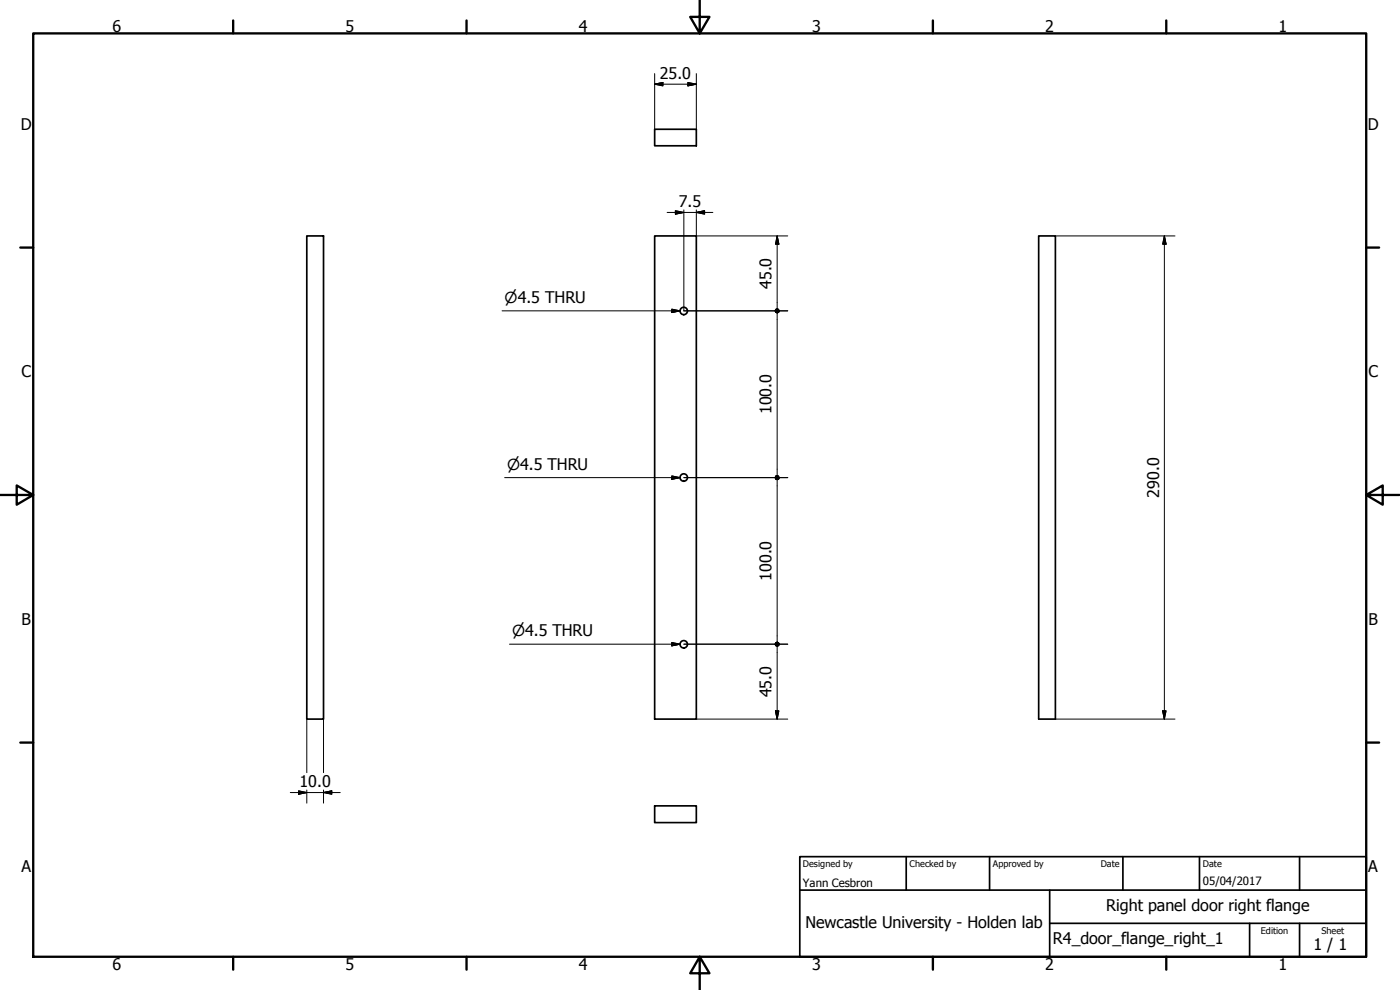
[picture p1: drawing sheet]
<svg xmlns="http://www.w3.org/2000/svg" width="420mm" height="297mm" viewBox="0 0 420 297" stroke-linecap="round" stroke-linejoin="round" font-family="sans-serif">
<!-- layer: Visible (ISO) -->
<g fill="none" stroke="#000" stroke-width=".51">
<path d="M196.5 38.8h12.5v4.9h-12.5zM92.1 70.8h5v145h-5zM196.5 70.8h12.5v145h-12.5zM311.7 70.8h5v145h-5zM196.5 241.8h12.5v5h-12.5z"/>
<circle cx="205.2" cy="93.3" r="1.11"/>
<circle cx="205.2" cy="143.3" r="1.11"/>
<circle cx="205.2" cy="193.3" r="1.11"/>
</g>
<!-- layer: Border (ISO) -->
<g fill="none" stroke="#000" stroke-width=".7">
<path d="M10 10h400v277.1h-400zM70 6.1v3.9M140 6.1v3.9M210 0v10l-2.9-4.9h5.8l-2.9 4.9M280 6.1v3.9M350 6.1v3.9M6.1 74.3h3.9M410 74.3h3.9M0 148.5h10l-5-2.8v5.7l5-2.9M410 148.5l5 2.9v-5.7l-5 2.8h10M6.1 222.8h3.9M410 222.8h3.9"/>
<path d="M70 287.1v3.8M140 287.1v3.8M210 287.1l2.9 4.9h-5.8l2.9-4.9v9.9M280 287.1v3.8M350 287.1v3.8"/>
</g>
<!-- layer: Title (ISO) -->
<path d="M240 257h170v30.1h-170zM272 257v10.1M297 257v10.1M337 257v10.1M360 257v10.1M390 257v10.1M240 267.1h170M315 277h95M315 267.1v20M375 277v10.1M390 277v10.1" fill="none" stroke="#000" stroke-width=".51"/>
<!-- layer: Dimension (ISO) -->
<g fill="none" stroke="#000" stroke-width=".3">
<path d="M196.5 25.3l2.4-.5v1zM196.5 25.3h12.5M196.5 22.1v16.7M206.4 24.8l2.6 .5-2.6 .5zM209 22.1v16.7M200.2 63.7h13.7M202.7 63.2l2.5 .5-2.5 .5zM205.2 63v30.3h31.2M209 63.7l2.5-.5v1zM209 63v7.8h27.4M233.2 70.8l.5 2.5h-1zM233.2 70.8v21.8"/>
<path d="M316.7 70.8h35.9M349.4 70.8l.5 2.5h-1zM349.4 70.8v145M233.2 93.9v48.8M205.2 143.3h31.2M233.2 143.9v48.7M205.2 193.3h31.2M233.2 193.9v21.9M92.1 215.8v16M97.1 215.8v16M209 215.8h27.4M232.7 213.3h1l-.5 2.5z"/>
<path d="M316.7 215.8h35.9M348.9 213.3h1l-.5 2.5zM87.1 237.8h15M89.6 237.3l2.5 .5-2.5 .5zM92.1 237v4M97.1 237.8l2.5-.5v1zM97.1 237v4"/>
</g>
<g fill="#000" stroke="#000" stroke-width=".3">
<path d="M196.5 25.3l2.4-.5zM196.5 25.3l2.4-.5v1zM206.4 25.8l2.6-.5zM206.4 24.8l2.6 .5-2.6 .5zM202.7 64.2l2.5-.5zM202.7 63.2l2.5 .5-2.5 .5zM209 63.7l2.5-.5zM209 63.7l2.5-.5v1zM233.2 70.8l.5 2.5zM233.2 70.8l.5 2.5h-1zM349.4 70.8l.5 2.5zM349.4 70.8l.5 2.5h-1z"/>
<path d="M233.2 92.6l.5 .2 .1 .5zM232.8 92.8l.4-.2 .6 .7zM232.8 92.8l1 .5h-1.2zM232.6 93.3h1.2l-1 .4zM232.8 93.7l1-.4-.6 .6zM233.8 93.3l-.1 .4-.5 .2zM233.8 93.3l-.1 .4zM233.2 142.7l.5 .2 .1 .4zM232.8 142.9l.4-.2 .6 .6zM232.8 142.9l1 .4h-1.2zM232.6 143.3h1.2l-1 .4zM232.8 143.7l1-.4-.6 .6z"/>
<path d="M233.8 143.3l-.1 .4-.5 .2zM233.8 143.3l-.1 .4zM233.2 192.6l.5 .2 .1 .5zM232.8 192.8l.4-.2 .6 .7zM232.8 192.8l1 .5h-1.2zM232.6 193.3h1.2l-1 .4zM232.8 193.7l1-.4-.6 .6zM233.8 193.3l-.1 .4-.5 .2zM233.8 193.3l-.1 .4zM232.7 213.3l.5 2.5zM232.7 213.3h1l-.5 2.5zM348.9 213.3l.5 2.5z"/>
<path d="M348.9 213.3h1l-.5 2.5zM89.6 238.3l2.5-.5zM89.6 237.3l2.5 .5-2.5 .5zM97.1 237.8l2.5-.5zM97.1 237.8l2.5-.5v1z"/>
</g>
<!-- layer: Symbol (ISO) -->
<path d="M150.7 93.3h53.4M201.6 92.8l2.5 .5-2.5 .5zM151.4 143.3h52.7M201.6 142.8l2.5 .5-2.5 .5zM152.9 193.3h51.2M201.6 192.8l2.5 .5-2.5 .5z" fill="none" stroke="#000" stroke-width=".3"/>
<path d="M201.6 93.8l2.5-.5zM201.6 92.8l2.5 .5-2.5 .5zM201.6 143.8l2.5-.5zM201.6 142.8l2.5 .5-2.5 .5zM201.6 193.8l2.5-.5zM201.6 192.8l2.5 .5-2.5 .5z" fill="#000" stroke="#000" stroke-width=".3"/>
<g font-size="4.8">
<text x="33.7" y="9.6">6</text>
<text x="103.7" y="9.6">5</text>
<text x="173.7" y="9.6">4</text>
<text x="243.7" y="9.6">3</text>
<text x="313.7" y="9.6">2</text>
<text x="383.7" y="9.6">1</text>
<text x="198.1" y="23.7">25.0</text>
<text x="6.2" y="38.9">D</text>
<text x="410.5" y="38.9">D</text>
<text x="203.7" y="62.2">7.5</text>
<text x="231.6" y="86.7" transform="rotate(-90 231.6 86.7)">45.0</text>
<text x="6.4" y="113.1">C</text>
<text x="410.7" y="113.1">C</text>
<text x="231.6" y="124.3" transform="rotate(-90 231.6 124.3)">100.0</text>
<text x="347.9" y="149.3" transform="rotate(-90 347.9 149.3)">290.0</text>
<text x="231.6" y="174.2" transform="rotate(-90 231.6 174.2)">100.0</text>
<text x="6.4" y="187.4">B</text>
<text x="410.7" y="187.4">B</text>
<text x="231.6" y="209.2" transform="rotate(-90 231.6 209.2)">45.0</text>
<text x="89.9" y="236.2">10.0</text>
<text x="6.4" y="261.7">A</text>
<text x="410.7" y="261.7">A</text>
<text x="332" y="273.4">Right panel door right flange</text>
<text x="241.7" y="278.4">Newcastle University - Holden lab</text>
<text x="316" y="283.4">R4_door_flange_right_1</text>
<text x="394.2" y="285">1 / 1</text>
<text x="33.7" y="290.9">6</text>
<text x="103.7" y="290.9">5</text>
<text x="173.7" y="290.9">4</text>
<text x="243.7" y="290.9">3</text>
<text x="313.7" y="290.9">2</text>
<text x="383.7" y="290.9">1</text>
</g>
<g font-size="4.6">
<text x="151.4" y="90.9">⌀4.5 THRU</text>
<text x="152.2" y="140.9">⌀4.5 THRU</text>
<text x="153.7" y="190.9">⌀4.5 THRU</text>
</g>
<g font-size="3.4">
<text x="241" y="266">Yann Cesbron</text>
<text x="361" y="265.5">05/04/2017</text>
</g>
<g font-size="2.7">
<text x="241" y="260.1">Designed by</text>
<text x="273" y="260.1">Checked by</text>
<text x="298" y="260.1">Approved by</text>
<text x="330.3" y="260">Date</text>
<text x="361" y="260">Date</text>
<text x="378.4" y="280.1">Edition</text>
<text x="396.6" y="280.1">Sheet</text>
</g>
</svg>
